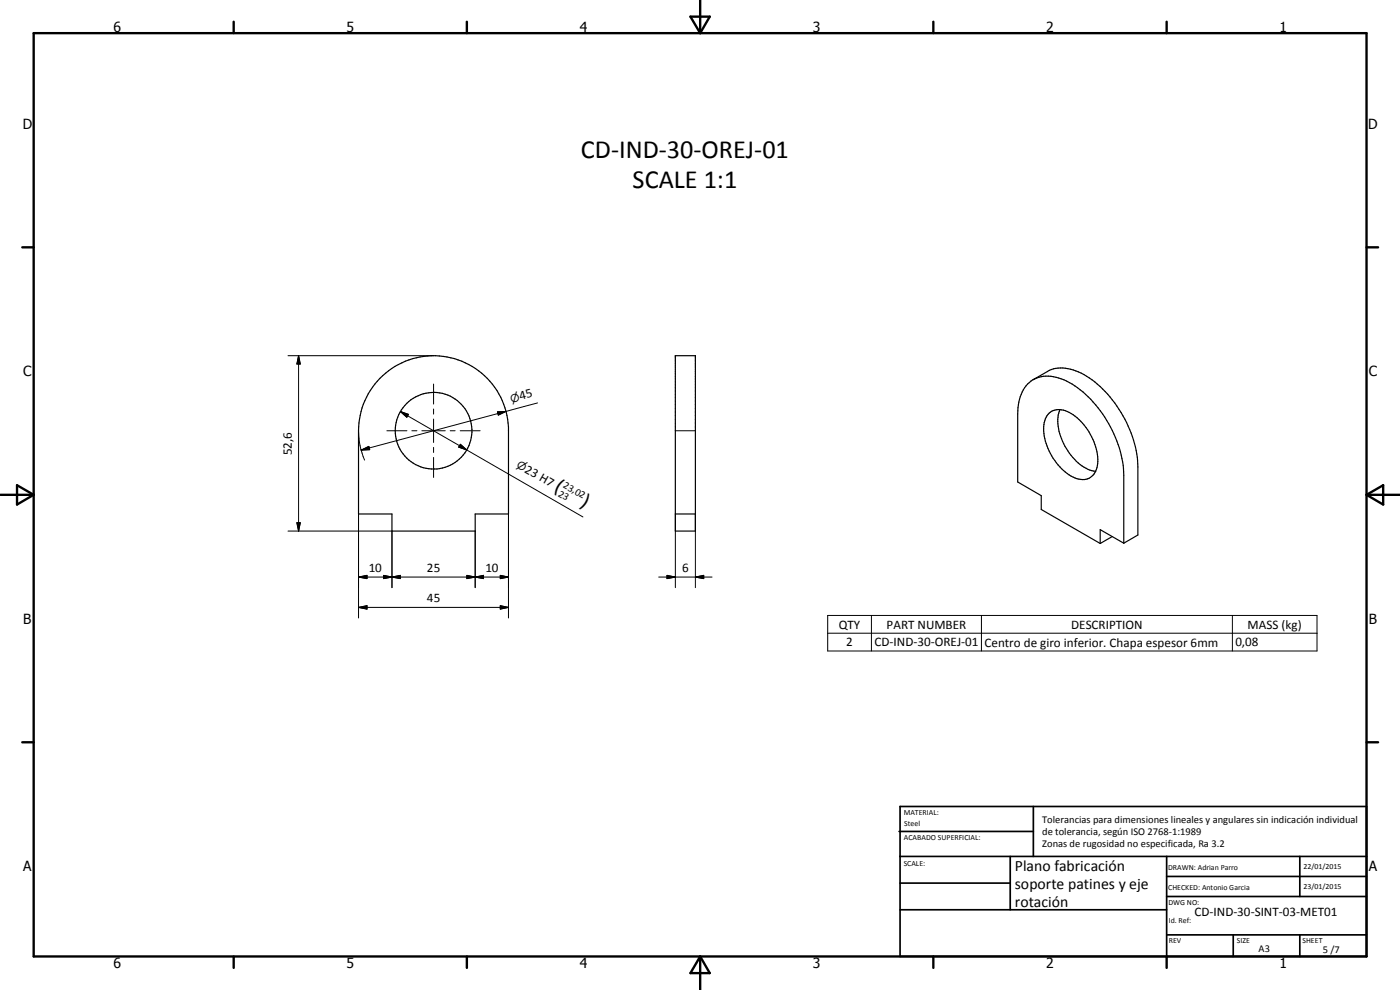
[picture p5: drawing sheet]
<svg xmlns="http://www.w3.org/2000/svg" width="420mm" height="297mm" viewBox="0 0 420 297" stroke-linecap="round" stroke-linejoin="round" font-family="sans-serif">
<g fill="none" stroke="#000" stroke-width=".35">
<path d="M114 113.5a22.5 22.5 0 0 1 24-5.3 22.5 22.5 0 0 1 14.6 19.9v26.1h-10v5.1h-25v-5.1h-10v-25a22.3 22.3 0 0 1 6.4-15.7zM202.7 106.7h6v52.6h-6zM310.1 113.9l4.3-2.4a10.6 10.6 0 0 1 10.1 .5 34 34 0 0 1 15 17.9 29 29 0 0 1 2 10.2v20.4l-4.2 2.5M314.9 124a5.3 5.3 0 0 1 6.6 .1 17.5 17.5 0 0 1 7.8 15.6 4.6 4.6 0 0 1-7.2 3.5 17.1 17.1 0 0 1-8.7-16.4l.6-1.6zM318.1 122.9a12.7 12.7 0 0 0 1.5 11 14.1 14.1 0 0 0 8.6 7.5h.6M202.7 154.2h6M333.8 161l-3.6 2.1M337.3 163v-20.4a35.4 35.4 0 0 0-15.5-27.4 12.1 12.1 0 0 0-11.3-1.5 9.9 9.9 0 0 0-5 8.6l-.1 22.3 7.1 4.1v4.2l17.7 10.2M337.3 163l-7.1-4.1v4.2"/>
<circle cx="130.1" cy="129.2" r="11.5"/>
</g>
<g fill="none" stroke="#000" stroke-width=".3">
<path d="M86.4 106.7h43.7M89.6 106.7l.5 2.5h-1zM89.6 106.7v52.6M130.1 115.2v6M107.6 129.2a22.6 22.6 0 0 0 1.8 8.8M108.4 135l2.3-1.1 .2 1zM116.1 129.2h6M120.2 123.5l2.4 .8-.5 .9zM120.2 123.5l19.9 11.5M123.6 129.2h1.5M126.6 129.2h7M130.1 122.7v1.5"/>
<path d="M130.1 125.7v7.1M130.1 134.2v1.6M130.1 137.2v6.1M135.1 129.2h1.5M138.1 129.2h6M138.2 133.3l1.9 1.7-2.4-.8zM140.1 135l34.9 20.1M149.3 123.6l2.5-.2-2.2 1.1zM151.8 123.4l-43.4 11.6M161.3 120.9l-9.5 2.5M202.7 129.2h6M86.4 159.3h31.2v17"/>
<path d="M89.1 156.8h1l-.5 2.5zM107.6 154.2v31.2M142.6 159.3v17M152.6 154.2v31.2M202.7 154.2v22.1M208.7 154.2v22.1M107.6 173.1l2.5-.5v1zM107.6 173.1h45M115.1 172.6l2.5 .5-2.5 .5zM117.6 173.1l2.5-.5v1zM140.1 172.6l2.5 .5-2.5 .5zM142.6 173.1l2.5-.5v1z"/>
<path d="M150.1 172.6l2.5 .5-2.5 .5zM197.7 173.1h16M200.2 172.6l2.5 .5-2.5 .5zM208.7 173.1l2.5-.5v1zM107.6 182.2l2.5-.5v1.1zM107.6 182.2h45M150.1 181.7l2.5 .5-2.5 .6zM248.4 184.7h146.9v10.6h-146.9zM248.4 190h146.9M261.5 184.7v10.6M294.5 184.7v10.6M369.9 184.7v10.6"/>
</g>
<g fill="none" stroke="#000" stroke-width=".71">
<path d="M10.1 9.9h400v277.1h-400zM70.1 6.5v3.4M140.1 6.5v3.4M207.2 5h5.8l-2.9 4.9zM210.1 0v9.9M280.1 6.5v3.4M350.1 6.5v3.4M6.7 74.2h3.4M410.1 74.2h3.5M.1 148.5h10M5.1 145.6l5 2.9-5 2.9zM410.1 148.5h10"/>
<path d="M410.1 148.5l5-2.9v5.8zM6.7 222.7h3.4M410.1 222.7h3.5M70.1 287v3.4M140.1 287v3.4M210.1 287v10M210.1 287l2.9 5h-5.8zM280.1 287v3.4M350.1 287v3.4"/>
</g>
<g fill="none" stroke="#000" stroke-width=".51">
<path d="M269.8 249.5h40.3M270.1 242h140v45h-140zM270.1 257h140M303.2 257v16M310.1 242v15M350.1 257v30M390.1 257v12M270.1 265h33.1M270.1 273h80M350.1 269h60M350.1 263h60M350.1 280.5h60"/>
<path d="M370.1 280.5v6.5M390.1 280.5v6.5"/>
</g>
<g fill="#000">
<path d="M89.6 106.7l.5 2.5h-1zM108.4 135l2.3-1.1 .2 1zM120.2 123.5l2.4 .8-.5 .9zM138.2 133.3l1.9 1.7-2.4-.8zM149.3 123.6l2.5-.2-2.2 1.1zM89.1 156.8h1l-.5 2.5zM107.6 173.1l2.5-.5v1zM115.1 172.6l2.5 .5-2.5 .5zM117.6 173.1l2.5-.5v1zM140.1 172.6l2.5 .5-2.5 .5zM142.6 173.1l2.5-.5v1zM150.1 172.6l2.5 .5-2.5 .5z"/>
<path d="M200.2 172.6l2.5 .5-2.5 .5zM208.7 173.1l2.5-.5v1zM107.6 182.2l2.5-.5v1.1zM150.1 181.7l2.5 .5-2.5 .6z"/>
</g>
<g font-size="7.9">
<text x="174.4" y="47.4">CD-IND-30-OREJ-01</text>
<text x="189.9" y="56.3">SCALE 1:1</text>
</g>
<g font-size="6.3">
<text x="166.1" y="147.1" transform="rotate(30 166.1 147.1)">(</text>
<text x="174" y="151.6" transform="rotate(30 174 151.6)">)</text>
</g>
<g font-size="4.7">
<text x="304.6" y="261.2">Plano fabricación</text>
<text x="304.6" y="266.6">soporte patines y eje</text>
<text x="304.6" y="272">rotación</text>
</g>
<g font-size="4.2">
<text x="34" y="9.6">6</text>
<text x="104" y="9.6">5</text>
<text x="174" y="9.6">4</text>
<text x="244" y="9.6">3</text>
<text x="314" y="9.6">2</text>
<text x="384" y="9.6">1</text>
<text x="6.8" y="38.7">D</text>
<text x="410.6" y="38.7">D</text>
<text x="7" y="112.9">C</text>
<text x="410.8" y="112.9">C</text>
<text x="7" y="187.1">B</text>
<text x="410.8" y="187.1">B</text>
<text x="7" y="261.4">A</text>
<text x="410.8" y="261.4">A</text>
<text x="34" y="290.4">6</text>
<text x="104" y="290.4">5</text>
<text x="174" y="290.4">4</text>
<text x="244" y="290.4">3</text>
<text x="314" y="290.4">2</text>
<text x="384" y="290.4">1</text>
</g>
<g font-size="3.9">
<text x="156.2" y="120.1" transform="rotate(-15 156.2 120.1)">45</text>
<text x="87.6" y="136.6" transform="rotate(-90 87.6 136.6)">52,6</text>
<text x="157.3" y="141.5" transform="rotate(30 157.3 141.5)">23 H7</text>
<text x="110.6" y="171.6">10</text>
<text x="128.1" y="171.6">25</text>
<text x="145.7" y="171.6">10</text>
<text x="204.7" y="171.6">6</text>
<text x="128.1" y="180.7">45</text>
<text x="251.7" y="188.6">QTY</text>
<text x="266.1" y="188.6">PART NUMBER</text>
<text x="321.4" y="188.6">DESCRIPTION</text>
<text x="374.4" y="188.7">MASS (kg)</text>
<text x="254" y="193.9">2</text>
<text x="262.5" y="193.9">CD-IND-30-OREJ-01</text>
<text x="295.5" y="194">Centro de giro inferior. Chapa espesor 6mm</text>
<text x="370.7" y="193.9">0,08</text>
<text x="358.5" y="275">CD-IND-30-SINT-03-MET01</text>
</g>
<g font-size="3.3">
<text x="153.5" y="120.8" transform="rotate(-15 153.5 120.8)">⌀</text>
<text x="154.8" y="140.1" transform="rotate(30 154.8 140.1)">⌀</text>
</g>
<g font-size="3.1">
<text x="167.3" y="148.7" transform="rotate(30 167.3 148.7)">23</text>
<text x="168.8" y="146.1" transform="rotate(30 168.8 146.1)">23,02</text>
<text x="312.7" y="246.8">Tolerancias para dimensiones lineales y angulares sin indicación individual</text>
<text x="312.7" y="250.4">de tolerancia, según ISO 2768-1:1989</text>
<text x="312.7" y="254">Zonas de rugosidad no especificada, Ra 3.2</text>
<text x="377.7" y="285.6">A3</text>
<text x="397" y="285.9">5 /7</text>
</g>
<g font-size="2.4">
<text x="271.2" y="244.4">MATERIAL:</text>
<text x="271.3" y="252">ACABADO SUPERFICIAL:</text>
<text x="271.4" y="247.9">Steel</text>
<text x="271.2" y="259.7">SCALE:</text>
<text x="350.6" y="261">DRAWN: Adrian Parro</text>
<text x="391.2" y="260.6">22/01/2015</text>
<text x="350.6" y="267">CHECKED: Antonio Garcia</text>
<text x="391.2" y="266.7">23/01/2015</text>
<text x="350.6" y="271.4">DWG NO:</text>
<text x="350.8" y="276.9">Id. Ref:</text>
<text x="350.8" y="282.8">REV</text>
<text x="371.2" y="282.9">SIZE</text>
<text x="390.9" y="282.9">SHEET</text>
</g>
</svg>
